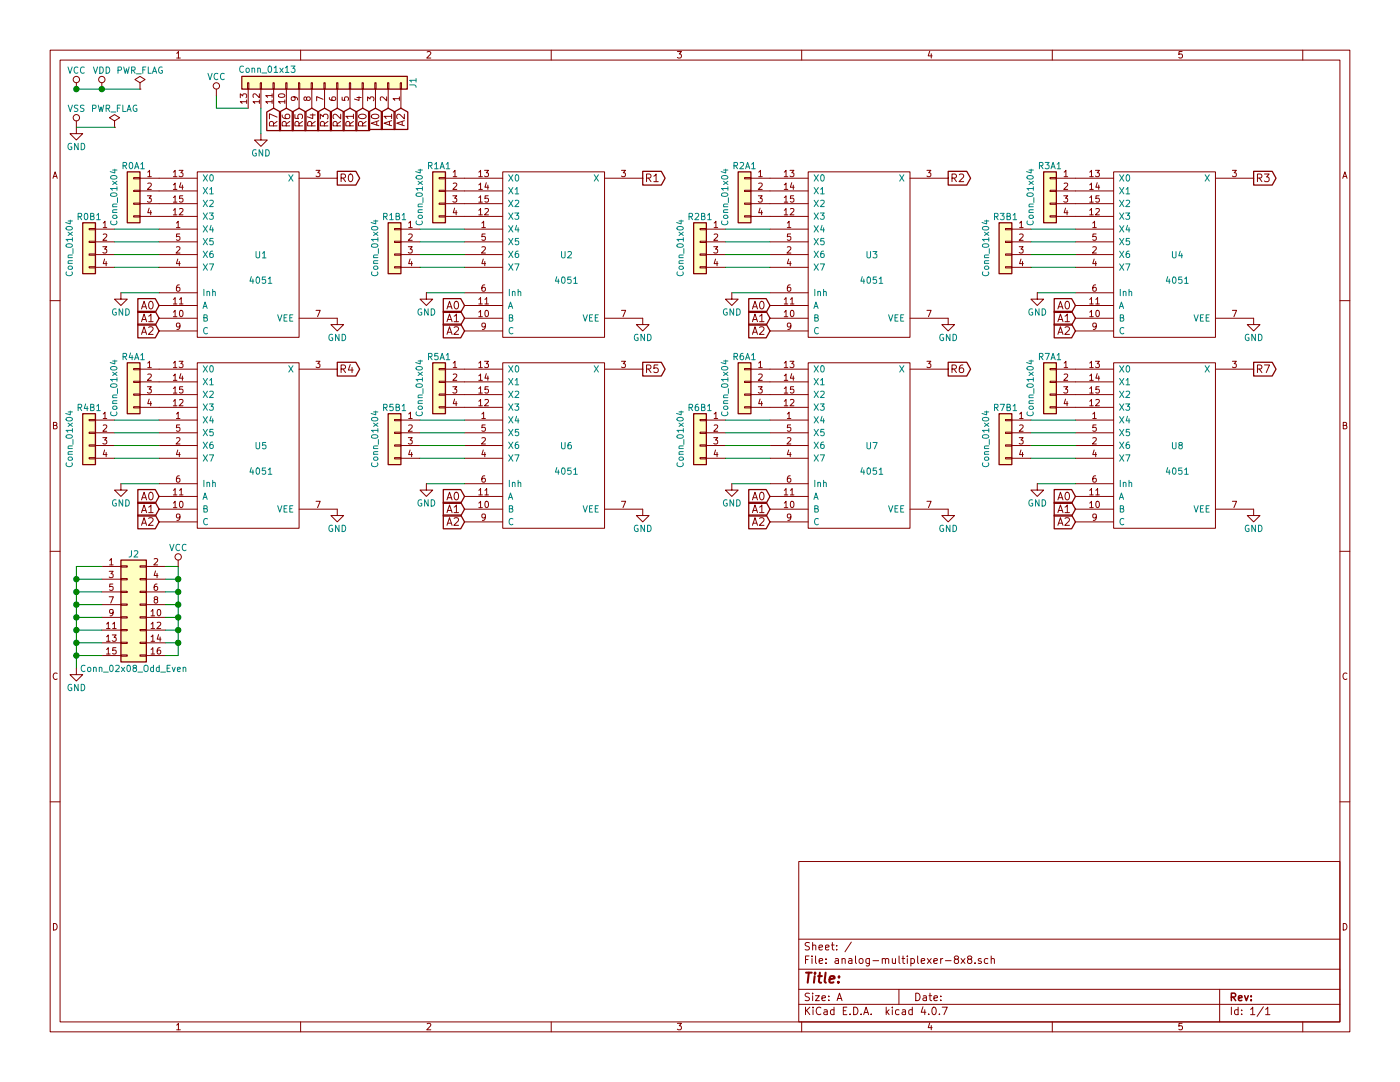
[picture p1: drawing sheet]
EESchema Schematic File Version 2
LIBS:power
LIBS:device
LIBS:switches
LIBS:relays
LIBS:motors
LIBS:transistors
LIBS:conn
LIBS:linear
LIBS:regul
LIBS:74xx
LIBS:cmos4000
LIBS:adc-dac
LIBS:memory
LIBS:xilinx
LIBS:microcontrollers
LIBS:dsp
LIBS:microchip
LIBS:analog_switches
LIBS:motorola
LIBS:texas
LIBS:intel
LIBS:audio
LIBS:interface
LIBS:digital-audio
LIBS:philips
LIBS:display
LIBS:cypress
LIBS:siliconi
LIBS:opto
LIBS:atmel
LIBS:contrib
LIBS:valves
EELAYER 25 0
EELAYER END
$Descr A 11000 8500
encoding utf-8
Sheet 1 1
Title ""
Date ""
Rev ""
Comp ""
Comment1 ""
Comment2 ""
Comment3 ""
Comment4 ""
$EndDescr
$Comp
L GND #PWR02
U 1 1
P 600 1000
F 0 "#PWR02" H 600 750 50  0001 C CNN
F 1 "GND" H 600 850 50  0000 C CNN
F 2 "" H 600 1000 50  0001 C CNN
F 3 "" H 600 1000 50  0001 C CNN
	1    600  1000
	1    0    0    -1  
$EndComp
$Comp
L PWR_FLAG #FLG03
U 1 1
P 900 1000
F 0 "#FLG03" H 900 1075 50  0001 C CNN
F 1 "PWR_FLAG" H 900 1150 50  0000 C CNN
F 2 "" H 900 1000 50  0001 C CNN
F 3 "" H 900 1000 50  0001 C CNN
	1    900  1000
	1    0    0    -1  
$EndComp
$Comp
L PWR_FLAG #FLG04
U 1 1
P 1100 700
F 0 "#FLG04" H 1100 775 50  0001 C CNN
F 1 "PWR_FLAG" H 1100 850 50  0000 C CNN
F 2 "" H 1100 700 50  0001 C CNN
F 3 "" H 1100 700 50  0001 C CNN
	1    1100 700 
	1    0    0    -1  
$EndComp
$Comp
L VCC #PWR05
U 1 1
P 600 700
F 0 "#PWR05" H 600 550 50  0001 C CNN
F 1 "VCC" H 600 850 50  0000 C CNN
F 2 "" H 600 700 50  0001 C CNN
F 3 "" H 600 700 50  0001 C CNN
	1    600  700 
	1    0    0    -1  
$EndComp
$Comp
L Conn_01x13 J1
U 1 1
P 2550 650
F 0 "J1" H 2550 1350 50  0000 C CNN
F 1 "Conn_01x13" V 2650 200 50  0000 C CNN
F 2 "Pin_Headers:Pin_Header_Angled_1x13_Pitch2.54mm" H 2550 650 50  0001 C CNN
F 3 "" H 2550 650 50  0001 C CNN
	1    2550 650 
	0    1    -1   0   
$EndComp
Text GLabel 3150 850  3    60   Input ~ 0
A2
Text GLabel 3050 850  3    60   Input ~ 0
A1
Text GLabel 2950 850  3    60   Input ~ 0
A0
Text GLabel 2150 850  3    60   Input ~ 0
R7
Text GLabel 2250 850  3    60   Input ~ 0
R6
Text GLabel 2350 850  3    60   Input ~ 0
R5
Text GLabel 2450 850  3    60   Input ~ 0
R4
Text GLabel 2550 850  3    60   Input ~ 0
R3
Text GLabel 2650 850  3    60   Input ~ 0
R2
Text GLabel 2750 850  3    60   Input ~ 0
R1
Text GLabel 2850 850  3    60   Input ~ 0
R0
$Comp
L GND #PWR06
U 1 1
P 2050 1050
F 0 "#PWR06" H 2050 800 50  0001 C CNN
F 1 "GND" H 2050 900 50  0000 C CNN
F 2 "" H 2050 1050 50  0001 C CNN
F 3 "" H 2050 1050 50  0001 C CNN
	1    2050 1050
	1    0    0    -1  
$EndComp
$Comp
L VDD #PWR08
U 1 1
P 800 700
F 0 "#PWR08" H 800 550 50  0001 C CNN
F 1 "VDD" H 800 850 50  0000 C CNN
F 2 "" H 800 700 50  0001 C CNN
F 3 "" H 800 700 50  0001 C CNN
	1    800  700 
	1    0    0    -1  
$EndComp
$Comp
L VSS #PWR09
U 1 1
P 600 1000
F 0 "#PWR09" H 600 850 50  0001 C CNN
F 1 "VSS" H 600 1150 50  0000 C CNN
F 2 "" H 600 1000 50  0001 C CNN
F 3 "" H 600 1000 50  0001 C CNN
	1    600  1000
	1    0    0    -1  
$EndComp
$Comp
L 4051 U1
U 1 1
P 1950 2000
F 0 "U1" H 2050 2000 50  0000 C CNN
F 1 "4051" H 2050 1800 50  0000 C CNN
F 2 "Housings_DIP:DIP-16_W7.62mm" H 1950 2000 60  0001 C CNN
F 3 "" H 1950 2000 60  0001 C CNN
	1    1950 2000
	1    0    0    -1  
$EndComp
Text GLabel 1250 2400 0    60   Input ~ 0
A0
Text GLabel 1250 2500 0    60   Input ~ 0
A1
Text GLabel 1250 2600 0    60   Input ~ 0
A2
$Comp
L GND #PWR010
U 1 1
P 2650 2500
F 0 "#PWR010" H 2650 2250 50  0001 C CNN
F 1 "GND" H 2650 2350 50  0000 C CNN
F 2 "" H 2650 2500 50  0001 C CNN
F 3 "" H 2650 2500 50  0001 C CNN
	1    2650 2500
	1    0    0    -1  
$EndComp
Text GLabel 2650 1400 2    60   Output ~ 0
R0
Wire Wire Line
	2050 1050 2050 850 
Wire Wire Line
	1950 850  1700 850 
Wire Wire Line
	1700 850  1700 750 
Connection ~ 600  700 
Wire Wire Line
	900  1000 600  1000
Connection ~ 800  700 
$Comp
L GND #PWR011
U 1 1
P 600 5250
F 0 "#PWR011" H 600 5000 50  0001 C CNN
F 1 "GND" H 600 5100 50  0000 C CNN
F 2 "" H 600 5250 50  0001 C CNN
F 3 "" H 600 5250 50  0001 C CNN
	1    600  5250
	1    0    0    -1  
$EndComp
$Comp
L Conn_01x04 R0A1
U 1 1
P 1050 1500
F 0 "R0A1" H 1050 1700 50  0000 C CNN
F 1 "Conn_01x04" V 1200 1450 50  0000 C CNN
F 2 "Pin_Headers:Pin_Header_Straight_1x04_Pitch2.54mm" H 1050 1500 50  0001 C CNN
F 3 "" H 1050 1500 50  0001 C CNN
	1    1050 1500
	-1   0    0    -1  
$EndComp
$Comp
L Conn_01x04 R0B1
U 1 1
P 700 1900
F 0 "R0B1" H 700 2100 50  0000 C CNN
F 1 "Conn_01x04" V 850 1850 50  0000 C CNN
F 2 "Pin_Headers:Pin_Header_Straight_1x04_Pitch2.54mm" H 700 1900 50  0001 C CNN
F 3 "" H 700 1900 50  0001 C CNN
	1    700  1900
	-1   0    0    -1  
$EndComp
Wire Wire Line
	1250 1800 900  1800
Wire Wire Line
	1250 1900 900  1900
Wire Wire Line
	1250 2000 900  2000
Wire Wire Line
	900  2100 1250 2100
Wire Wire Line
	1250 2300 950  2300
$Comp
L GND #PWR012
U 1 1
P 950 2300
F 0 "#PWR012" H 950 2050 50  0001 C CNN
F 1 "GND" H 950 2150 50  0000 C CNN
F 2 "" H 950 2300 50  0001 C CNN
F 3 "" H 950 2300 50  0001 C CNN
	1    950  2300
	1    0    0    -1  
$EndComp
$Comp
L 4051 U2
U 1 1
P 4350 2000
F 0 "U2" H 4450 2000 50  0000 C CNN
F 1 "4051" H 4450 1800 50  0000 C CNN
F 2 "Housings_DIP:DIP-16_W7.62mm" H 4350 2000 60  0001 C CNN
F 3 "" H 4350 2000 60  0001 C CNN
	1    4350 2000
	1    0    0    -1  
$EndComp
Text GLabel 3650 2400 0    60   Input ~ 0
A0
Text GLabel 3650 2500 0    60   Input ~ 0
A1
Text GLabel 3650 2600 0    60   Input ~ 0
A2
$Comp
L GND #PWR013
U 1 1
P 5050 2500
F 0 "#PWR013" H 5050 2250 50  0001 C CNN
F 1 "GND" H 5050 2350 50  0000 C CNN
F 2 "" H 5050 2500 50  0001 C CNN
F 3 "" H 5050 2500 50  0001 C CNN
	1    5050 2500
	1    0    0    -1  
$EndComp
Text GLabel 5050 1400 2    60   Output ~ 0
R1
$Comp
L Conn_01x04 R1A1
U 1 1
P 3450 1500
F 0 "R1A1" H 3450 1700 50  0000 C CNN
F 1 "Conn_01x04" V 3600 1450 50  0000 C CNN
F 2 "Pin_Headers:Pin_Header_Straight_1x04_Pitch2.54mm" H 3450 1500 50  0001 C CNN
F 3 "" H 3450 1500 50  0001 C CNN
	1    3450 1500
	-1   0    0    -1  
$EndComp
$Comp
L Conn_01x04 R1B1
U 1 1
P 3100 1900
F 0 "R1B1" H 3100 2100 50  0000 C CNN
F 1 "Conn_01x04" V 3250 1850 50  0000 C CNN
F 2 "Pin_Headers:Pin_Header_Straight_1x04_Pitch2.54mm" H 3100 1900 50  0001 C CNN
F 3 "" H 3100 1900 50  0001 C CNN
	1    3100 1900
	-1   0    0    -1  
$EndComp
Wire Wire Line
	3650 1800 3300 1800
Wire Wire Line
	3650 1900 3300 1900
Wire Wire Line
	3650 2000 3300 2000
Wire Wire Line
	3300 2100 3650 2100
Wire Wire Line
	3650 2300 3350 2300
$Comp
L GND #PWR014
U 1 1
P 3350 2300
F 0 "#PWR014" H 3350 2050 50  0001 C CNN
F 1 "GND" H 3350 2150 50  0000 C CNN
F 2 "" H 3350 2300 50  0001 C CNN
F 3 "" H 3350 2300 50  0001 C CNN
	1    3350 2300
	1    0    0    -1  
$EndComp
$Comp
L 4051 U3
U 1 1
P 6750 2000
F 0 "U3" H 6850 2000 50  0000 C CNN
F 1 "4051" H 6850 1800 50  0000 C CNN
F 2 "Housings_DIP:DIP-16_W7.62mm" H 6750 2000 60  0001 C CNN
F 3 "" H 6750 2000 60  0001 C CNN
	1    6750 2000
	1    0    0    -1  
$EndComp
Text GLabel 6050 2400 0    60   Input ~ 0
A0
Text GLabel 6050 2500 0    60   Input ~ 0
A1
Text GLabel 6050 2600 0    60   Input ~ 0
A2
$Comp
L GND #PWR015
U 1 1
P 7450 2500
F 0 "#PWR015" H 7450 2250 50  0001 C CNN
F 1 "GND" H 7450 2350 50  0000 C CNN
F 2 "" H 7450 2500 50  0001 C CNN
F 3 "" H 7450 2500 50  0001 C CNN
	1    7450 2500
	1    0    0    -1  
$EndComp
Text GLabel 7450 1400 2    60   Output ~ 0
R2
$Comp
L Conn_01x04 R2A1
U 1 1
P 5850 1500
F 0 "R2A1" H 5850 1700 50  0000 C CNN
F 1 "Conn_01x04" V 6000 1450 50  0000 C CNN
F 2 "Pin_Headers:Pin_Header_Straight_1x04_Pitch2.54mm" H 5850 1500 50  0001 C CNN
F 3 "" H 5850 1500 50  0001 C CNN
	1    5850 1500
	-1   0    0    -1  
$EndComp
$Comp
L Conn_01x04 R2B1
U 1 1
P 5500 1900
F 0 "R2B1" H 5500 2100 50  0000 C CNN
F 1 "Conn_01x04" V 5650 1850 50  0000 C CNN
F 2 "Pin_Headers:Pin_Header_Straight_1x04_Pitch2.54mm" H 5500 1900 50  0001 C CNN
F 3 "" H 5500 1900 50  0001 C CNN
	1    5500 1900
	-1   0    0    -1  
$EndComp
Wire Wire Line
	6050 1800 5700 1800
Wire Wire Line
	6050 1900 5700 1900
Wire Wire Line
	6050 2000 5700 2000
Wire Wire Line
	5700 2100 6050 2100
Wire Wire Line
	6050 2300 5750 2300
$Comp
L GND #PWR016
U 1 1
P 5750 2300
F 0 "#PWR016" H 5750 2050 50  0001 C CNN
F 1 "GND" H 5750 2150 50  0000 C CNN
F 2 "" H 5750 2300 50  0001 C CNN
F 3 "" H 5750 2300 50  0001 C CNN
	1    5750 2300
	1    0    0    -1  
$EndComp
$Comp
L 4051 U4
U 1 1
P 9150 2000
F 0 "U4" H 9250 2000 50  0000 C CNN
F 1 "4051" H 9250 1800 50  0000 C CNN
F 2 "Housings_DIP:DIP-16_W7.62mm" H 9150 2000 60  0001 C CNN
F 3 "" H 9150 2000 60  0001 C CNN
	1    9150 2000
	1    0    0    -1  
$EndComp
Text GLabel 8450 2400 0    60   Input ~ 0
A0
Text GLabel 8450 2500 0    60   Input ~ 0
A1
Text GLabel 8450 2600 0    60   Input ~ 0
A2
$Comp
L GND #PWR017
U 1 1
P 9850 2500
F 0 "#PWR017" H 9850 2250 50  0001 C CNN
F 1 "GND" H 9850 2350 50  0000 C CNN
F 2 "" H 9850 2500 50  0001 C CNN
F 3 "" H 9850 2500 50  0001 C CNN
	1    9850 2500
	1    0    0    -1  
$EndComp
Text GLabel 9850 1400 2    60   Output ~ 0
R3
$Comp
L Conn_01x04 R3A1
U 1 1
P 8250 1500
F 0 "R3A1" H 8250 1700 50  0000 C CNN
F 1 "Conn_01x04" V 8400 1450 50  0000 C CNN
F 2 "Pin_Headers:Pin_Header_Straight_1x04_Pitch2.54mm" H 8250 1500 50  0001 C CNN
F 3 "" H 8250 1500 50  0001 C CNN
	1    8250 1500
	-1   0    0    -1  
$EndComp
$Comp
L Conn_01x04 R3B1
U 1 1
P 7900 1900
F 0 "R3B1" H 7900 2100 50  0000 C CNN
F 1 "Conn_01x04" V 8050 1850 50  0000 C CNN
F 2 "Pin_Headers:Pin_Header_Straight_1x04_Pitch2.54mm" H 7900 1900 50  0001 C CNN
F 3 "" H 7900 1900 50  0001 C CNN
	1    7900 1900
	-1   0    0    -1  
$EndComp
Wire Wire Line
	8450 1800 8100 1800
Wire Wire Line
	8450 1900 8100 1900
Wire Wire Line
	8450 2000 8100 2000
Wire Wire Line
	8100 2100 8450 2100
Wire Wire Line
	8450 2300 8150 2300
$Comp
L GND #PWR018
U 1 1
P 8150 2300
F 0 "#PWR018" H 8150 2050 50  0001 C CNN
F 1 "GND" H 8150 2150 50  0000 C CNN
F 2 "" H 8150 2300 50  0001 C CNN
F 3 "" H 8150 2300 50  0001 C CNN
	1    8150 2300
	1    0    0    -1  
$EndComp
$Comp
L 4051 U5
U 1 1
P 1950 3500
F 0 "U5" H 2050 3500 50  0000 C CNN
F 1 "4051" H 2050 3300 50  0000 C CNN
F 2 "Housings_DIP:DIP-16_W7.62mm" H 1950 3500 60  0001 C CNN
F 3 "" H 1950 3500 60  0001 C CNN
	1    1950 3500
	1    0    0    -1  
$EndComp
Text GLabel 1250 3900 0    60   Input ~ 0
A0
Text GLabel 1250 4000 0    60   Input ~ 0
A1
Text GLabel 1250 4100 0    60   Input ~ 0
A2
$Comp
L GND #PWR019
U 1 1
P 2650 4000
F 0 "#PWR019" H 2650 3750 50  0001 C CNN
F 1 "GND" H 2650 3850 50  0000 C CNN
F 2 "" H 2650 4000 50  0001 C CNN
F 3 "" H 2650 4000 50  0001 C CNN
	1    2650 4000
	1    0    0    -1  
$EndComp
Text GLabel 2650 2900 2    60   Output ~ 0
R4
$Comp
L Conn_01x04 R4A1
U 1 1
P 1050 3000
F 0 "R4A1" H 1050 3200 50  0000 C CNN
F 1 "Conn_01x04" V 1200 2950 50  0000 C CNN
F 2 "Pin_Headers:Pin_Header_Straight_1x04_Pitch2.54mm" H 1050 3000 50  0001 C CNN
F 3 "" H 1050 3000 50  0001 C CNN
	1    1050 3000
	-1   0    0    -1  
$EndComp
$Comp
L Conn_01x04 R4B1
U 1 1
P 700 3400
F 0 "R4B1" H 700 3600 50  0000 C CNN
F 1 "Conn_01x04" V 850 3350 50  0000 C CNN
F 2 "Pin_Headers:Pin_Header_Straight_1x04_Pitch2.54mm" H 700 3400 50  0001 C CNN
F 3 "" H 700 3400 50  0001 C CNN
	1    700  3400
	-1   0    0    -1  
$EndComp
Wire Wire Line
	1250 3300 900  3300
Wire Wire Line
	1250 3400 900  3400
Wire Wire Line
	1250 3500 900  3500
Wire Wire Line
	900  3600 1250 3600
Wire Wire Line
	1250 3800 950  3800
$Comp
L GND #PWR020
U 1 1
P 950 3800
F 0 "#PWR020" H 950 3550 50  0001 C CNN
F 1 "GND" H 950 3650 50  0000 C CNN
F 2 "" H 950 3800 50  0001 C CNN
F 3 "" H 950 3800 50  0001 C CNN
	1    950  3800
	1    0    0    -1  
$EndComp
$Comp
L 4051 U6
U 1 1
P 4350 3500
F 0 "U6" H 4450 3500 50  0000 C CNN
F 1 "4051" H 4450 3300 50  0000 C CNN
F 2 "Housings_DIP:DIP-16_W7.62mm" H 4350 3500 60  0001 C CNN
F 3 "" H 4350 3500 60  0001 C CNN
	1    4350 3500
	1    0    0    -1  
$EndComp
Text GLabel 3650 3900 0    60   Input ~ 0
A0
Text GLabel 3650 4000 0    60   Input ~ 0
A1
Text GLabel 3650 4100 0    60   Input ~ 0
A2
$Comp
L GND #PWR021
U 1 1
P 5050 4000
F 0 "#PWR021" H 5050 3750 50  0001 C CNN
F 1 "GND" H 5050 3850 50  0000 C CNN
F 2 "" H 5050 4000 50  0001 C CNN
F 3 "" H 5050 4000 50  0001 C CNN
	1    5050 4000
	1    0    0    -1  
$EndComp
Text GLabel 5050 2900 2    60   Output ~ 0
R5
$Comp
L Conn_01x04 R5A1
U 1 1
P 3450 3000
F 0 "R5A1" H 3450 3200 50  0000 C CNN
F 1 "Conn_01x04" V 3600 2950 50  0000 C CNN
F 2 "Pin_Headers:Pin_Header_Straight_1x04_Pitch2.54mm" H 3450 3000 50  0001 C CNN
F 3 "" H 3450 3000 50  0001 C CNN
	1    3450 3000
	-1   0    0    -1  
$EndComp
$Comp
L Conn_01x04 R5B1
U 1 1
P 3100 3400
F 0 "R5B1" H 3100 3600 50  0000 C CNN
F 1 "Conn_01x04" V 3250 3350 50  0000 C CNN
F 2 "Pin_Headers:Pin_Header_Straight_1x04_Pitch2.54mm" H 3100 3400 50  0001 C CNN
F 3 "" H 3100 3400 50  0001 C CNN
	1    3100 3400
	-1   0    0    -1  
$EndComp
Wire Wire Line
	3650 3300 3300 3300
Wire Wire Line
	3650 3400 3300 3400
Wire Wire Line
	3650 3500 3300 3500
Wire Wire Line
	3300 3600 3650 3600
Wire Wire Line
	3650 3800 3350 3800
$Comp
L GND #PWR022
U 1 1
P 3350 3800
F 0 "#PWR022" H 3350 3550 50  0001 C CNN
F 1 "GND" H 3350 3650 50  0000 C CNN
F 2 "" H 3350 3800 50  0001 C CNN
F 3 "" H 3350 3800 50  0001 C CNN
	1    3350 3800
	1    0    0    -1  
$EndComp
$Comp
L 4051 U7
U 1 1
P 6750 3500
F 0 "U7" H 6850 3500 50  0000 C CNN
F 1 "4051" H 6850 3300 50  0000 C CNN
F 2 "Housings_DIP:DIP-16_W7.62mm" H 6750 3500 60  0001 C CNN
F 3 "" H 6750 3500 60  0001 C CNN
	1    6750 3500
	1    0    0    -1  
$EndComp
Text GLabel 6050 3900 0    60   Input ~ 0
A0
Text GLabel 6050 4000 0    60   Input ~ 0
A1
Text GLabel 6050 4100 0    60   Input ~ 0
A2
$Comp
L GND #PWR023
U 1 1
P 7450 4000
F 0 "#PWR023" H 7450 3750 50  0001 C CNN
F 1 "GND" H 7450 3850 50  0000 C CNN
F 2 "" H 7450 4000 50  0001 C CNN
F 3 "" H 7450 4000 50  0001 C CNN
	1    7450 4000
	1    0    0    -1  
$EndComp
Text GLabel 7450 2900 2    60   Output ~ 0
R6
$Comp
L Conn_01x04 R6A1
U 1 1
P 5850 3000
F 0 "R6A1" H 5850 3200 50  0000 C CNN
F 1 "Conn_01x04" V 6000 2950 50  0000 C CNN
F 2 "Pin_Headers:Pin_Header_Straight_1x04_Pitch2.54mm" H 5850 3000 50  0001 C CNN
F 3 "" H 5850 3000 50  0001 C CNN
	1    5850 3000
	-1   0    0    -1  
$EndComp
$Comp
L Conn_01x04 R6B1
U 1 1
P 5500 3400
F 0 "R6B1" H 5500 3600 50  0000 C CNN
F 1 "Conn_01x04" V 5650 3350 50  0000 C CNN
F 2 "Pin_Headers:Pin_Header_Straight_1x04_Pitch2.54mm" H 5500 3400 50  0001 C CNN
F 3 "" H 5500 3400 50  0001 C CNN
	1    5500 3400
	-1   0    0    -1  
$EndComp
Wire Wire Line
	6050 3300 5700 3300
Wire Wire Line
	6050 3400 5700 3400
Wire Wire Line
	6050 3500 5700 3500
Wire Wire Line
	5700 3600 6050 3600
Wire Wire Line
	6050 3800 5750 3800
$Comp
L GND #PWR024
U 1 1
P 5750 3800
F 0 "#PWR024" H 5750 3550 50  0001 C CNN
F 1 "GND" H 5750 3650 50  0000 C CNN
F 2 "" H 5750 3800 50  0001 C CNN
F 3 "" H 5750 3800 50  0001 C CNN
	1    5750 3800
	1    0    0    -1  
$EndComp
$Comp
L 4051 U8
U 1 1
P 9150 3500
F 0 "U8" H 9250 3500 50  0000 C CNN
F 1 "4051" H 9250 3300 50  0000 C CNN
F 2 "Housings_DIP:DIP-16_W7.62mm" H 9150 3500 60  0001 C CNN
F 3 "" H 9150 3500 60  0001 C CNN
	1    9150 3500
	1    0    0    -1  
$EndComp
Text GLabel 8450 3900 0    60   Input ~ 0
A0
Text GLabel 8450 4000 0    60   Input ~ 0
A1
Text GLabel 8450 4100 0    60   Input ~ 0
A2
$Comp
L GND #PWR025
U 1 1
P 9850 4000
F 0 "#PWR025" H 9850 3750 50  0001 C CNN
F 1 "GND" H 9850 3850 50  0000 C CNN
F 2 "" H 9850 4000 50  0001 C CNN
F 3 "" H 9850 4000 50  0001 C CNN
	1    9850 4000
	1    0    0    -1  
$EndComp
Text GLabel 9850 2900 2    60   Output ~ 0
R7
$Comp
L Conn_01x04 R7A1
U 1 1
P 8250 3000
F 0 "R7A1" H 8250 3200 50  0000 C CNN
F 1 "Conn_01x04" V 8400 2950 50  0000 C CNN
F 2 "Pin_Headers:Pin_Header_Straight_1x04_Pitch2.54mm" H 8250 3000 50  0001 C CNN
F 3 "" H 8250 3000 50  0001 C CNN
	1    8250 3000
	-1   0    0    -1  
$EndComp
$Comp
L Conn_01x04 R7B1
U 1 1
P 7900 3400
F 0 "R7B1" H 7900 3600 50  0000 C CNN
F 1 "Conn_01x04" V 8050 3350 50  0000 C CNN
F 2 "Pin_Headers:Pin_Header_Straight_1x04_Pitch2.54mm" H 7900 3400 50  0001 C CNN
F 3 "" H 7900 3400 50  0001 C CNN
	1    7900 3400
	-1   0    0    -1  
$EndComp
Wire Wire Line
	8450 3300 8100 3300
Wire Wire Line
	8450 3400 8100 3400
Wire Wire Line
	8450 3500 8100 3500
Wire Wire Line
	8100 3600 8450 3600
Wire Wire Line
	8450 3800 8150 3800
$Comp
L GND #PWR026
U 1 1
P 8150 3800
F 0 "#PWR026" H 8150 3550 50  0001 C CNN
F 1 "GND" H 8150 3650 50  0000 C CNN
F 2 "" H 8150 3800 50  0001 C CNN
F 3 "" H 8150 3800 50  0001 C CNN
	1    8150 3800
	1    0    0    -1  
$EndComp
$Comp
L Conn_02x08_Odd_Even J2
U 1 1
P 1000 4750
F 0 "J2" H 1050 5150 50  0000 C CNN
F 1 "Conn_02x08_Odd_Even" H 1050 4250 50  0000 C CNN
F 2 "Pin_Headers:Pin_Header_Straight_2x08_Pitch2.54mm" H 1000 4750 50  0001 C CNN
F 3 "" H 1000 4750 50  0001 C CNN
	1    1000 4750
	1    0    0    -1  
$EndComp
Wire Wire Line
	800  4450 600  4450
Wire Wire Line
	600  4450 600  5250
Wire Wire Line
	800  5150 600  5150
Connection ~ 600  5150
Wire Wire Line
	800  5050 600  5050
Connection ~ 600  5050
Wire Wire Line
	800  4950 600  4950
Connection ~ 600  4950
Wire Wire Line
	800  4850 600  4850
Connection ~ 600  4850
Wire Wire Line
	800  4750 600  4750
Connection ~ 600  4750
Wire Wire Line
	800  4650 600  4650
Connection ~ 600  4650
Wire Wire Line
	800  4550 600  4550
Connection ~ 600  4550
Wire Wire Line
	1300 4450 1400 4450
Wire Wire Line
	1400 4450 1400 5150
Wire Wire Line
	1400 5150 1300 5150
Wire Wire Line
	1300 5050 1400 5050
Connection ~ 1400 5050
Wire Wire Line
	1300 4950 1400 4950
Connection ~ 1400 4950
Wire Wire Line
	1300 4850 1400 4850
Connection ~ 1400 4850
Wire Wire Line
	1300 4750 1400 4750
Connection ~ 1400 4750
Wire Wire Line
	1300 4650 1400 4650
Connection ~ 1400 4650
Wire Wire Line
	1300 4550 1400 4550
Connection ~ 1400 4550
$Comp
L VCC #PWR?
U 1 1
P 1700 750
F 0 "#PWR?" H 1700 600 50  0001 C CNN
F 1 "VCC" H 1700 900 50  0000 C CNN
F 2 "" H 1700 750 50  0001 C CNN
F 3 "" H 1700 750 50  0001 C CNN
	1    1700 750 
	1    0    0    -1  
$EndComp
Wire Wire Line
	600  700  1100 700 
$Comp
L VCC #PWR?
U 1 1
P 1400 4450
F 0 "#PWR?" H 1400 4300 50  0001 C CNN
F 1 "VCC" H 1400 4600 50  0000 C CNN
F 2 "" H 1400 4450 50  0001 C CNN
F 3 "" H 1400 4450 50  0001 C CNN
	1    1400 4450
	1    0    0    -1  
$EndComp
$EndSCHEMATC
